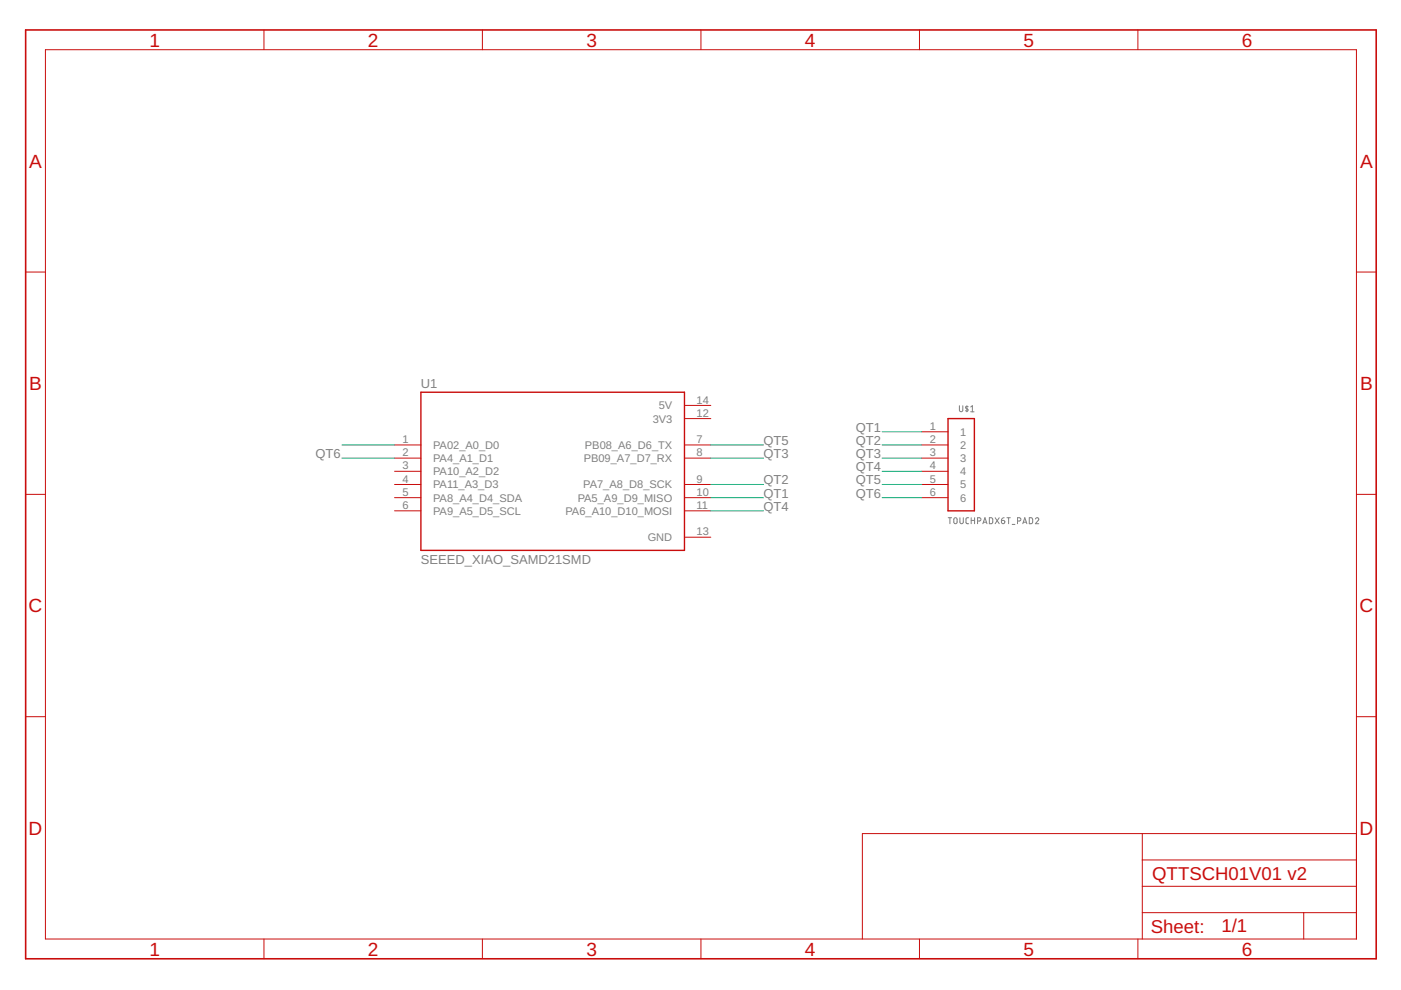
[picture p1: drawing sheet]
<?xml version="1.0" encoding="utf-8"?>
<!DOCTYPE eagle SYSTEM "eagle.dtd">
<eagle version="9.7.0">
<drawing>
<settings>
<setting alwaysvectorfont="no"/>
<setting verticaltext="up"/>
</settings>
<grid distance="0.1" unitdist="inch" unit="inch" style="lines" multiple="1" display="no" altdistance="0.01" altunitdist="inch" altunit="inch"/>
<schematic xreflabel="%F%N/%S.%C%R" xrefpart="/%S.%C%R">
<libraries>
<library name="frames">
<symbols>
<symbol name="A4L-LOC">
<wire x1="256.54" y1="3.81" x2="256.54" y2="8.89" width="0.1016" layer="94"/>
<wire x1="256.54" y1="8.89" x2="256.54" y2="13.97" width="0.1016" layer="94"/>
<wire x1="256.54" y1="13.97" x2="256.54" y2="19.05" width="0.1016" layer="94"/>
<wire x1="256.54" y1="19.05" x2="256.54" y2="24.13" width="0.1016" layer="94"/>
<wire x1="161.29" y1="3.81" x2="161.29" y2="24.13" width="0.1016" layer="94"/>
<wire x1="161.29" y1="24.13" x2="215.265" y2="24.13" width="0.1016" layer="94"/>
<wire x1="215.265" y1="24.13" x2="256.54" y2="24.13" width="0.1016" layer="94"/>
<wire x1="246.38" y1="3.81" x2="246.38" y2="8.89" width="0.1016" layer="94"/>
<wire x1="246.38" y1="8.89" x2="256.54" y2="8.89" width="0.1016" layer="94"/>
<wire x1="246.38" y1="8.89" x2="215.265" y2="8.89" width="0.1016" layer="94"/>
<wire x1="215.265" y1="8.89" x2="215.265" y2="3.81" width="0.1016" layer="94"/>
<wire x1="215.265" y1="8.89" x2="215.265" y2="13.97" width="0.1016" layer="94"/>
<wire x1="215.265" y1="13.97" x2="256.54" y2="13.97" width="0.1016" layer="94"/>
<wire x1="215.265" y1="13.97" x2="215.265" y2="19.05" width="0.1016" layer="94"/>
<wire x1="215.265" y1="19.05" x2="256.54" y2="19.05" width="0.1016" layer="94"/>
<wire x1="215.265" y1="19.05" x2="215.265" y2="24.13" width="0.1016" layer="94"/>
<text x="217.17" y="15.24" size="2.54" layer="94">&gt;DRAWING_NAME</text>
<text x="217.17" y="10.16" size="2.286" layer="94">&gt;LAST_DATE_TIME</text>
<text x="230.505" y="5.08" size="2.54" layer="94">&gt;SHEET</text>
<text x="216.916" y="4.953" size="2.54" layer="94">Sheet:</text>
<frame x1="0" y1="0" x2="260.35" y2="179.07" columns="6" rows="4" layer="94"/>
</symbol>
</symbols>
<devicesets>
<deviceset name="A4L-LOC" prefix="FRAME" uservalue="yes">
<gates>
<gate name="G$1" symbol="A4L-LOC" x="0" y="0"/>
</gates>
<devices>
<device name="">
<technologies>
<technology name=""/>
</technologies>
</device>
</devices>
</deviceset>
</devicesets>
</library>
<library name="PENNEDS">
<symbols>
<symbol name="102010388">
<wire x1="-25.4" y1="15.24" x2="25.4" y2="15.24" width="0.254" layer="94"/>
<wire x1="25.4" y1="15.24" x2="25.4" y2="-15.24" width="0.254" layer="94"/>
<wire x1="25.4" y1="-15.24" x2="-25.4" y2="-15.24" width="0.254" layer="94"/>
<wire x1="-25.4" y1="-15.24" x2="-25.4" y2="15.24" width="0.254" layer="94"/>
<text x="-25.4" y="16.002" size="1.778" layer="95">&gt;NAME</text>
<text x="-25.4" y="-17.78" size="1.778" layer="96">&gt;VALUE</text>
<pin name="PA02_A0_D0" x="-30.48" y="5.08" length="middle"/>
<pin name="PA4_A1_D1" x="-30.48" y="2.54" length="middle"/>
<pin name="PA10_A2_D2" x="-30.48" y="0" length="middle"/>
<pin name="PA11_A3_D3" x="-30.48" y="-2.54" length="middle"/>
<pin name="PA8_A4_D4_SDA" x="-30.48" y="-5.08" length="middle"/>
<pin name="PA9_A5_D5_SCL" x="-30.48" y="-7.62" length="middle"/>
<pin name="PB08_A6_D6_TX" x="30.48" y="5.08" length="middle" rot="R180"/>
<pin name="PB09_A7_D7_RX" x="30.48" y="2.54" length="middle" rot="R180"/>
<pin name="PA7_A8_D8_SCK" x="30.48" y="-2.54" length="middle" rot="R180"/>
<pin name="PA5_A9_D9_MISO" x="30.48" y="-5.08" length="middle" rot="R180"/>
<pin name="PA6_A10_D10_MOSI" x="30.48" y="-7.62" length="middle" rot="R180"/>
<pin name="3V3" x="30.48" y="10.16" length="middle" direction="pwr" rot="R180"/>
<pin name="GND" x="30.48" y="-12.7" length="middle" direction="pwr" rot="R180"/>
<pin name="5V" x="30.48" y="12.7" length="middle" direction="pwr" rot="R180"/>
</symbol>
<symbol name="1X6">
<wire x1="0" y1="5.08" x2="5.08" y2="5.08" width="0.254" layer="94"/>
<wire x1="5.08" y1="5.08" x2="5.08" y2="-12.7" width="0.254" layer="94"/>
<wire x1="5.08" y1="-12.7" x2="0" y2="-12.7" width="0.254" layer="94"/>
<wire x1="0" y1="-12.7" x2="0" y2="5.08" width="0.254" layer="94"/>
<text x="5.08" y="7.62" size="1.27" layer="95" font="vector" rot="R180">&gt;NAME</text>
<text x="0" y="-15.24" size="1.27" layer="96" font="vector">&gt;VALUE</text>
<pin name="1" x="-5.08" y="2.54" length="middle"/>
<pin name="2" x="-5.08" y="0" length="middle"/>
<pin name="3" x="-5.08" y="-2.54" length="middle"/>
<pin name="4" x="-5.08" y="-5.08" length="middle"/>
<pin name="5" x="-5.08" y="-7.62" length="middle"/>
<pin name="6" x="-5.08" y="-10.16" length="middle"/>
</symbol>
</symbols>
<devicesets>
<deviceset name="SEEED_XIAO_SAMD21" prefix="U">
<gates>
<gate name="G$1" symbol="102010388" x="0" y="0"/>
</gates>
<devices>
<device name="" package="MODULE_102010388">
<connects>
<connect gate="G$1" pin="3V3" pad="12"/>
<connect gate="G$1" pin="5V" pad="14"/>
<connect gate="G$1" pin="GND" pad="13"/>
<connect gate="G$1" pin="PA02_A0_D0" pad="1"/>
<connect gate="G$1" pin="PA10_A2_D2" pad="3"/>
<connect gate="G$1" pin="PA11_A3_D3" pad="4"/>
<connect gate="G$1" pin="PA4_A1_D1" pad="2"/>
<connect gate="G$1" pin="PA5_A9_D9_MISO" pad="10"/>
<connect gate="G$1" pin="PA6_A10_D10_MOSI" pad="11"/>
<connect gate="G$1" pin="PA7_A8_D8_SCK" pad="9"/>
<connect gate="G$1" pin="PA8_A4_D4_SDA" pad="5"/>
<connect gate="G$1" pin="PA9_A5_D5_SCL" pad="6"/>
<connect gate="G$1" pin="PB08_A6_D6_TX" pad="7"/>
<connect gate="G$1" pin="PB09_A7_D7_RX" pad="8"/>
</connects>
<technologies>
<technology name="">
<attribute name="AVAILABILITY" value="In Stock"/>
<attribute name="CHECK_PRICES" value="https://www.snapeda.com/parts/102010388/Techno/view-part/?ref=eda"/>
<attribute name="DESCRIPTION" value=" SAMD21G18 Seeeduino XIAO - ARM® Cortex®-M0 MCU 32-Bit Embedded Evaluation Board "/>
<attribute name="MF" value="seeed technology limited"/>
<attribute name="MP" value="102010388"/>
<attribute name="PACKAGE" value="None"/>
<attribute name="PRICE" value="None"/>
<attribute name="PURCHASE-URL" value="https://www.snapeda.com/api/url_track_click_mouser/?unipart_id=7601083&amp;manufacturer=seeed technology limited&amp;part_name=102010388&amp;search_term=None"/>
<attribute name="SNAPEDA_LINK" value="https://www.snapeda.com/parts/102010388/Techno/view-part/?ref=snap"/>
</technology>
</technologies>
</device>
<device name="SMD" package="MODULE_SAMD21_SMD">
<connects>
<connect gate="G$1" pin="3V3" pad="12"/>
<connect gate="G$1" pin="5V" pad="14"/>
<connect gate="G$1" pin="GND" pad="13"/>
<connect gate="G$1" pin="PA02_A0_D0" pad="1"/>
<connect gate="G$1" pin="PA10_A2_D2" pad="3"/>
<connect gate="G$1" pin="PA11_A3_D3" pad="4"/>
<connect gate="G$1" pin="PA4_A1_D1" pad="2"/>
<connect gate="G$1" pin="PA5_A9_D9_MISO" pad="10"/>
<connect gate="G$1" pin="PA6_A10_D10_MOSI" pad="11"/>
<connect gate="G$1" pin="PA7_A8_D8_SCK" pad="9"/>
<connect gate="G$1" pin="PA8_A4_D4_SDA" pad="5"/>
<connect gate="G$1" pin="PA9_A5_D5_SCL" pad="6"/>
<connect gate="G$1" pin="PB08_A6_D6_TX" pad="7"/>
<connect gate="G$1" pin="PB09_A7_D7_RX" pad="8"/>
</connects>
<technologies>
<technology name=""/>
</technologies>
</device>
</devices>
</deviceset>
<deviceset name="TOUCHPADX6">
<gates>
<gate name="G$1" symbol="1X6" x="-2.54" y="2.54"/>
</gates>
<devices>
<device name="T_PAD" package="TOUCHPADX6">
<connects>
<connect gate="G$1" pin="1" pad="1"/>
<connect gate="G$1" pin="2" pad="2"/>
<connect gate="G$1" pin="3" pad="3"/>
<connect gate="G$1" pin="4" pad="4"/>
<connect gate="G$1" pin="5" pad="5"/>
<connect gate="G$1" pin="6" pad="6"/>
</connects>
<technologies>
<technology name=""/>
</technologies>
</device>
<device name="T_PAD2" package="TOUCHPADX6A">
<connects>
<connect gate="G$1" pin="1" pad="1"/>
<connect gate="G$1" pin="2" pad="2"/>
<connect gate="G$1" pin="3" pad="3"/>
<connect gate="G$1" pin="4" pad="4"/>
<connect gate="G$1" pin="5" pad="5"/>
<connect gate="G$1" pin="6" pad="6"/>
</connects>
<technologies>
<technology name=""/>
</technologies>
</device>
</devices>
</deviceset>
</devicesets>
</library>
</libraries>
<attributes>
</attributes>
<variantdefs>
</variantdefs>
<classes>
<class number="0" name="default" width="0" drill="0">
</class>
</classes>
<parts>
<part name="FRAME1" library="frames" deviceset="A4L-LOC" device=""/>
<part name="U1" library="PENNEDS" deviceset="SEEED_XIAO_SAMD21" device="SMD"/>
<part name="U$1" library="PENNEDS" deviceset="TOUCHPADX6" device="T_PAD2" value="TOUCHPADX6T_PAD2"/>
</parts>
<sheets>
<sheet>
<plain>
</plain>
<instances>
<instance part="FRAME1" gate="G$1" x="0" y="0" smashed="yes">
<attribute name="DRAWING_NAME" x="217.17" y="15.24" size="2.54" layer="94"/>
<attribute name="SHEET" x="230.505" y="5.08" size="2.54" layer="94"/>
</instance>
<instance part="U1" gate="G$1" x="101.6" y="93.98" smashed="yes">
<attribute name="NAME" x="76.2" y="109.982" size="1.778" layer="95"/>
<attribute name="VALUE" x="76.2" y="76.2" size="1.778" layer="96"/>
</instance>
<instance part="U$1" gate="G$1" x="177.8" y="99.06" smashed="yes">
<attribute name="NAME" x="182.88" y="106.68" size="1.27" layer="95" font="vector" rot="R180"/>
<attribute name="VALUE" x="177.8" y="83.82" size="1.27" layer="96" font="vector"/>
</instance>
</instances>
<busses>
</busses>
<nets>
<net name="N$1" class="0">
<segment>
<wire x1="71.12" y1="99.06" x2="60.96" y2="99.06" width="0.1524" layer="91"/>
<pinref part="U1" gate="G$1" pin="PA02_A0_D0"/>
</segment>
</net>
<net name="QT1" class="0">
<segment>
<wire x1="172.72" y1="101.6" x2="165.1" y2="101.6" width="0.1524" layer="91"/>
<label x="160.02" y="101.6" size="1.778" layer="95"/>
<pinref part="U$1" gate="G$1" pin="1"/>
</segment>
<segment>
<wire x1="132.08" y1="88.9" x2="142.24" y2="88.9" width="0.1524" layer="91"/>
<label x="142.24" y="88.9" size="1.778" layer="95"/>
<pinref part="U1" gate="G$1" pin="PA5_A9_D9_MISO"/>
</segment>
</net>
<net name="QT2" class="0">
<segment>
<wire x1="172.72" y1="99.06" x2="165.1" y2="99.06" width="0.1524" layer="91"/>
<label x="160.02" y="99.06" size="1.778" layer="95"/>
<pinref part="U$1" gate="G$1" pin="2"/>
</segment>
<segment>
<wire x1="132.08" y1="91.44" x2="142.24" y2="91.44" width="0.1524" layer="91"/>
<label x="142.24" y="91.44" size="1.778" layer="95"/>
<pinref part="U1" gate="G$1" pin="PA7_A8_D8_SCK"/>
</segment>
</net>
<net name="QT6" class="0">
<segment>
<wire x1="172.72" y1="88.9" x2="165.1" y2="88.9" width="0.1524" layer="91"/>
<label x="160.02" y="88.9" size="1.778" layer="95"/>
<pinref part="U$1" gate="G$1" pin="6"/>
</segment>
<segment>
<wire x1="71.12" y1="96.52" x2="60.96" y2="96.52" width="0.1524" layer="91"/>
<label x="55.88" y="96.52" size="1.778" layer="95"/>
<pinref part="U1" gate="G$1" pin="PA4_A1_D1"/>
</segment>
</net>
<net name="QT5" class="0">
<segment>
<wire x1="172.72" y1="91.44" x2="165.1" y2="91.44" width="0.1524" layer="91"/>
<label x="160.02" y="91.44" size="1.778" layer="95"/>
<pinref part="U$1" gate="G$1" pin="5"/>
</segment>
<segment>
<wire x1="132.08" y1="99.06" x2="142.24" y2="99.06" width="0.1524" layer="91"/>
<label x="142.24" y="99.06" size="1.778" layer="95"/>
<pinref part="U1" gate="G$1" pin="PB08_A6_D6_TX"/>
</segment>
</net>
<net name="QT4" class="0">
<segment>
<wire x1="172.72" y1="93.98" x2="165.1" y2="93.98" width="0.1524" layer="91"/>
<label x="160.02" y="93.98" size="1.778" layer="95"/>
<pinref part="U$1" gate="G$1" pin="4"/>
</segment>
<segment>
<wire x1="132.08" y1="86.36" x2="142.24" y2="86.36" width="0.1524" layer="91"/>
<label x="142.24" y="86.36" size="1.778" layer="95"/>
<pinref part="U1" gate="G$1" pin="PA6_A10_D10_MOSI"/>
</segment>
</net>
<net name="QT3" class="0">
<segment>
<wire x1="172.72" y1="96.52" x2="165.1" y2="96.52" width="0.1524" layer="91"/>
<label x="160.02" y="96.52" size="1.778" layer="95"/>
<pinref part="U$1" gate="G$1" pin="3"/>
</segment>
<segment>
<wire x1="132.08" y1="96.52" x2="142.24" y2="96.52" width="0.1524" layer="91"/>
<label x="142.24" y="96.52" size="1.778" layer="95"/>
<pinref part="U1" gate="G$1" pin="PB09_A7_D7_RX"/>
</segment>
</net>
</nets>
</sheet>
</sheets>
</schematic>
</drawing>
<compatibility>
<note version="8.2" severity="warning">
Since Version 8.2, EAGLE supports online libraries. The ids
of those online libraries will not be understood (or retained)
with this version.
</note>
<note version="8.3" severity="warning">
Since Version 8.3, EAGLE supports URNs for individual library
assets (packages, symbols, and devices). The URNs of those assets
will not be understood (or retained) with this version.
</note>
<note version="8.3" severity="warning">
Since Version 8.3, EAGLE supports the association of 3D packages
with devices in libraries, schematics, and board files. Those 3D
packages will not be understood (or retained) with this version.
</note>
</compatibility>
</eagle>
